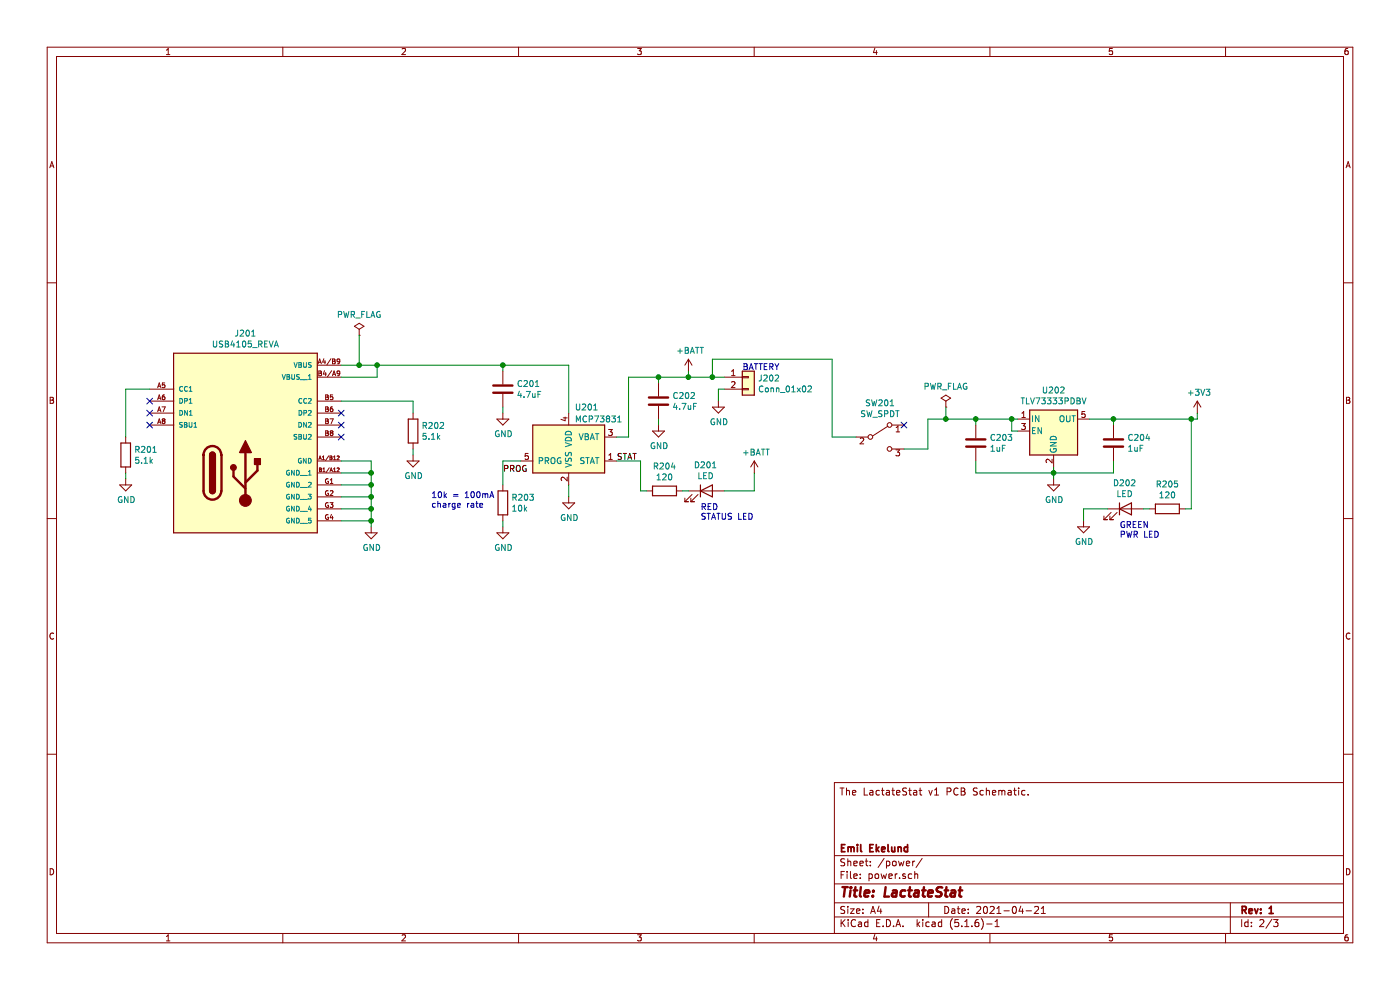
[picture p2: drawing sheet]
EESchema Schematic File Version 4
EELAYER 30 0
EELAYER END
$Descr A4 11693 8268
encoding utf-8
Sheet 2 3
Title "LactateStat"
Date "2021-04-21"
Rev "1"
Comp "Emil Ekelund"
Comment1 ""
Comment2 ""
Comment3 ""
Comment4 "The LactateStat v1 PCB Schematic."
$EndDescr
Connection ~ 4200 3050
Connection ~ 5750 3150
Wire Wire Line
	5750 3100 5750 3150
$Comp
L power:+BATT #PWR?
U 1 1
P 5750 3100
AR Path="/5FFB1142" Ref="#PWR?"  Part="1" 
AR Path="/5FF4F95A/5FFB1142" Ref="#PWR0209"  Part="1" 
AR Path="/602DE3D7/5FFB1142" Ref="#PWR0209"  Part="1" 
F 0 "#PWR0209" H 5750 2950 50  0001 C CNN
F 1 "+BATT" H 5765 3273 50  0000 C CNN
F 2 "" H 5750 3100 50  0001 C CNN
F 3 "" H 5750 3100 50  0001 C CNN
	1    5750 3100
	1    0    0    -1  
$EndComp
Connection ~ 5500 3150
Wire Wire Line
	5500 3150 5750 3150
Wire Wire Line
	5500 3150 5500 3200
Wire Wire Line
	5500 3500 5500 3550
$Comp
L power:GND #PWR?
U 1 1
P 5500 3550
AR Path="/5FFB114C" Ref="#PWR?"  Part="1" 
AR Path="/5FF4F95A/5FFB114C" Ref="#PWR0208"  Part="1" 
AR Path="/602DE3D7/5FFB114C" Ref="#PWR0208"  Part="1" 
F 0 "#PWR0208" H 5500 3300 50  0001 C CNN
F 1 "GND" H 5505 3377 50  0000 C CNN
F 2 "" H 5500 3550 50  0001 C CNN
F 3 "" H 5500 3550 50  0001 C CNN
	1    5500 3550
	1    0    0    -1  
$EndComp
Wire Wire Line
	5250 3150 5500 3150
Wire Wire Line
	5250 3650 5250 3150
Wire Wire Line
	5150 3650 5250 3650
$Comp
L power:GND #PWR?
U 1 1
P 4200 3450
AR Path="/5FFB115C" Ref="#PWR?"  Part="1" 
AR Path="/5FF4F95A/5FFB115C" Ref="#PWR0205"  Part="1" 
AR Path="/602DE3D7/5FFB115C" Ref="#PWR0205"  Part="1" 
F 0 "#PWR0205" H 4200 3200 50  0001 C CNN
F 1 "GND" H 4205 3277 50  0000 C CNN
F 2 "" H 4200 3450 50  0001 C CNN
F 3 "" H 4200 3450 50  0001 C CNN
	1    4200 3450
	1    0    0    -1  
$EndComp
Wire Wire Line
	4200 3400 4200 3450
Wire Wire Line
	4200 3050 4200 3100
Wire Wire Line
	3150 3050 3000 3050
Connection ~ 3150 3050
Wire Wire Line
	3150 3150 3150 3050
Wire Wire Line
	2850 3150 3150 3150
Wire Wire Line
	4750 3050 4200 3050
Wire Wire Line
	4750 3450 4750 3050
$Comp
L Battery_Management:MCP73831-2-OT U?
U 1 1
P 4750 3750
AR Path="/5FFB1177" Ref="U?"  Part="1" 
AR Path="/5FF4F95A/5FFB1177" Ref="U201"  Part="1" 
AR Path="/602DE3D7/5FFB1177" Ref="U201"  Part="1" 
F 0 "U201" H 4900 4100 50  0000 C CNN
F 1 "MCP73831" H 5000 4000 50  0000 C CNN
F 2 "Package_TO_SOT_SMD:SOT-23-5" H 4800 3500 50  0001 L CIN
F 3 "http://ww1.microchip.com/downloads/en/DeviceDoc/20001984g.pdf" H 4600 3700 50  0001 C CNN
	1    4750 3750
	1    0    0    -1  
$EndComp
$Comp
L power:GND #PWR?
U 1 1
P 3100 4400
AR Path="/5FFB117D" Ref="#PWR?"  Part="1" 
AR Path="/5FF4F95A/5FFB117D" Ref="#PWR0202"  Part="1" 
AR Path="/602DE3D7/5FFB117D" Ref="#PWR0202"  Part="1" 
F 0 "#PWR0202" H 3100 4150 50  0001 C CNN
F 1 "GND" H 3105 4227 50  0000 C CNN
F 2 "" H 3100 4400 50  0001 C CNN
F 3 "" H 3100 4400 50  0001 C CNN
	1    3100 4400
	1    0    0    -1  
$EndComp
$Comp
L power:GND #PWR?
U 1 1
P 3450 3800
AR Path="/5FFB1183" Ref="#PWR?"  Part="1" 
AR Path="/5FF4F95A/5FFB1183" Ref="#PWR0204"  Part="1" 
AR Path="/602DE3D7/5FFB1183" Ref="#PWR0204"  Part="1" 
F 0 "#PWR0204" H 3450 3550 50  0001 C CNN
F 1 "GND" H 3455 3627 50  0000 C CNN
F 2 "" H 3450 3800 50  0001 C CNN
F 3 "" H 3450 3800 50  0001 C CNN
	1    3450 3800
	1    0    0    -1  
$EndComp
$Comp
L power:GND #PWR?
U 1 1
P 1050 4000
AR Path="/5FFB1189" Ref="#PWR?"  Part="1" 
AR Path="/5FF4F95A/5FFB1189" Ref="#PWR0201"  Part="1" 
AR Path="/602DE3D7/5FFB1189" Ref="#PWR0201"  Part="1" 
F 0 "#PWR0201" H 1050 3750 50  0001 C CNN
F 1 "GND" H 1055 3827 50  0000 C CNN
F 2 "" H 1050 4000 50  0001 C CNN
F 3 "" H 1050 4000 50  0001 C CNN
	1    1050 4000
	1    0    0    -1  
$EndComp
Wire Wire Line
	3100 4350 3100 4400
Connection ~ 3100 4350
Wire Wire Line
	3100 4250 3100 4350
Connection ~ 3100 4250
Wire Wire Line
	3100 4150 3100 4250
Connection ~ 3100 4150
Wire Wire Line
	3100 4050 3100 4150
Connection ~ 3100 4050
Wire Wire Line
	3100 3950 3100 4050
Connection ~ 3100 3950
Wire Wire Line
	2850 3950 3100 3950
Wire Wire Line
	3100 3850 3100 3950
Wire Wire Line
	2850 3850 3100 3850
Wire Wire Line
	3450 3750 3450 3800
Wire Wire Line
	1050 3950 1050 4000
$Comp
L Device:R R?
U 1 1
P 1050 3800
AR Path="/5FFB11A2" Ref="R?"  Part="1" 
AR Path="/5FF4F95A/5FFB11A2" Ref="R201"  Part="1" 
AR Path="/602DE3D7/5FFB11A2" Ref="R201"  Part="1" 
F 0 "R201" H 1120 3846 50  0000 L CNN
F 1 "5.1k" H 1120 3755 50  0000 L CNN
F 2 "Resistor_SMD:R_0201_0603Metric" V 980 3800 50  0001 C CNN
F 3 "~" H 1050 3800 50  0001 C CNN
	1    1050 3800
	1    0    0    -1  
$EndComp
$Comp
L Device:R R?
U 1 1
P 3450 3600
AR Path="/5FFB11A8" Ref="R?"  Part="1" 
AR Path="/5FF4F95A/5FFB11A8" Ref="R202"  Part="1" 
AR Path="/602DE3D7/5FFB11A8" Ref="R202"  Part="1" 
F 0 "R202" H 3520 3646 50  0000 L CNN
F 1 "5.1k" H 3520 3555 50  0000 L CNN
F 2 "Resistor_SMD:R_0201_0603Metric" V 3380 3600 50  0001 C CNN
F 3 "~" H 3450 3600 50  0001 C CNN
	1    3450 3600
	1    0    0    -1  
$EndComp
Wire Wire Line
	3450 3350 3450 3450
Wire Wire Line
	2850 3350 3450 3350
Wire Wire Line
	1050 3250 1050 3650
NoConn ~ 2850 3450
NoConn ~ 2850 3550
NoConn ~ 2850 3650
NoConn ~ 1250 3550
NoConn ~ 1250 3450
NoConn ~ 1250 3350
$Comp
L power:PWR_FLAG #FLG0201
U 1 1
P 3000 2800
F 0 "#FLG0201" H 3000 2875 50  0001 C CNN
F 1 "PWR_FLAG" H 3000 2973 50  0000 C CNN
F 2 "" H 3000 2800 50  0001 C CNN
F 3 "~" H 3000 2800 50  0001 C CNN
	1    3000 2800
	1    0    0    -1  
$EndComp
Wire Wire Line
	3000 2800 3000 3050
Connection ~ 3000 3050
Wire Wire Line
	3000 3050 2850 3050
Wire Wire Line
	4750 4050 4750 4150
$Comp
L power:GND #PWR?
U 1 1
P 4750 4150
AR Path="/600695AC" Ref="#PWR?"  Part="1" 
AR Path="/5FF4F95A/600695AC" Ref="#PWR0207"  Part="1" 
AR Path="/602DE3D7/600695AC" Ref="#PWR0207"  Part="1" 
F 0 "#PWR0207" H 4750 3900 50  0001 C CNN
F 1 "GND" H 4755 3977 50  0000 C CNN
F 2 "" H 4750 4150 50  0001 C CNN
F 3 "" H 4750 4150 50  0001 C CNN
	1    4750 4150
	1    0    0    -1  
$EndComp
Wire Wire Line
	4350 3850 4200 3850
Wire Wire Line
	4200 3850 4200 4050
$Comp
L Device:R R203
U 1 1
P 4200 4200
F 0 "R203" H 4270 4246 50  0000 L CNN
F 1 "10k" H 4270 4155 50  0000 L CNN
F 2 "Resistor_SMD:R_0402_1005Metric" V 4130 4200 50  0001 C CNN
F 3 "~" H 4200 4200 50  0001 C CNN
	1    4200 4200
	1    0    0    -1  
$EndComp
Wire Wire Line
	4200 4350 4200 4400
$Comp
L power:GND #PWR?
U 1 1
P 4200 4400
AR Path="/6006BE53" Ref="#PWR?"  Part="1" 
AR Path="/5FF4F95A/6006BE53" Ref="#PWR0206"  Part="1" 
AR Path="/602DE3D7/6006BE53" Ref="#PWR0206"  Part="1" 
F 0 "#PWR0206" H 4200 4150 50  0001 C CNN
F 1 "GND" H 4205 4227 50  0000 C CNN
F 2 "" H 4200 4400 50  0001 C CNN
F 3 "" H 4200 4400 50  0001 C CNN
	1    4200 4400
	1    0    0    -1  
$EndComp
Text Notes 3600 4250 0    50   ~ 0
10k = 100mA\ncharge rate
Wire Wire Line
	5750 3150 5950 3150
$Comp
L Connector_Generic:Conn_01x02 J202
U 1 1
P 6250 3150
F 0 "J202" H 6330 3142 50  0000 L CNN
F 1 "Conn_01x02" H 6330 3051 50  0000 L CNN
F 2 "Connector_PinHeader_1.27mm:PinHeader_1x02_P1.27mm_Vertical" H 6250 3150 50  0001 C CNN
F 3 "~" H 6250 3150 50  0001 C CNN
	1    6250 3150
	1    0    0    -1  
$EndComp
Wire Wire Line
	6050 3250 6000 3250
Wire Wire Line
	6000 3250 6000 3350
$Comp
L power:GND #PWR?
U 1 1
P 6000 3350
AR Path="/6006EBFD" Ref="#PWR?"  Part="1" 
AR Path="/5FF4F95A/6006EBFD" Ref="#PWR0210"  Part="1" 
AR Path="/602DE3D7/6006EBFD" Ref="#PWR0210"  Part="1" 
F 0 "#PWR0210" H 6000 3100 50  0001 C CNN
F 1 "GND" H 6005 3177 50  0000 C CNN
F 2 "" H 6000 3350 50  0001 C CNN
F 3 "" H 6000 3350 50  0001 C CNN
	1    6000 3350
	1    0    0    -1  
$EndComp
Wire Wire Line
	5350 3850 5350 4100
Wire Wire Line
	5150 3850 5350 3850
Wire Wire Line
	5350 4100 5400 4100
Wire Wire Line
	5700 4100 5750 4100
$Comp
L Device:LED D201
U 1 1
P 5900 4100
F 0 "D201" H 5893 4317 50  0000 C CNN
F 1 "LED" H 5893 4226 50  0000 C CNN
F 2 "Diode_SMD:D_0402_1005Metric" H 5900 4100 50  0001 C CNN
F 3 "~" H 5900 4100 50  0001 C CNN
	1    5900 4100
	1    0    0    -1  
$EndComp
Wire Wire Line
	6050 4100 6300 4100
Wire Wire Line
	6300 4100 6300 3950
$Comp
L Regulator_Linear:TLV73333PDBV U202
U 1 1
P 8800 3600
F 0 "U202" H 8800 3942 50  0000 C CNN
F 1 "TLV73333PDBV" H 8800 3851 50  0000 C CNN
F 2 "Package_TO_SOT_SMD:SOT-23-5" H 8800 3925 50  0001 C CIN
F 3 "http://www.ti.com/lit/ds/symlink/tlv733p.pdf" H 8800 3600 50  0001 C CNN
	1    8800 3600
	1    0    0    -1  
$EndComp
$Comp
L Switch:SW_SPDT SW201
U 1 1
P 7350 3650
F 0 "SW201" H 7350 3935 50  0000 C CNN
F 1 "SW_SPDT" H 7350 3844 50  0000 C CNN
F 2 "CL-SB-12B library:CL-SB-12B" H 7350 3650 50  0001 C CNN
F 3 "~" H 7350 3650 50  0001 C CNN
	1    7350 3650
	1    0    0    -1  
$EndComp
NoConn ~ 7550 3550
Wire Wire Line
	7550 3750 7750 3750
Wire Wire Line
	7750 3500 7900 3500
Wire Wire Line
	8150 3500 8150 3550
Wire Wire Line
	7750 3500 7750 3750
Wire Wire Line
	8150 3500 8450 3500
Connection ~ 8150 3500
Wire Wire Line
	8500 3600 8450 3600
Wire Wire Line
	8450 3600 8450 3500
Connection ~ 8450 3500
Wire Wire Line
	8450 3500 8500 3500
Wire Wire Line
	8800 3900 8800 3950
Wire Wire Line
	8800 3950 8150 3950
Wire Wire Line
	8150 3850 8150 3950
Wire Wire Line
	9100 3500 9300 3500
Wire Wire Line
	9300 3500 9300 3550
Wire Wire Line
	9300 3850 9300 3950
Wire Wire Line
	9300 3950 8800 3950
Connection ~ 8800 3950
Wire Wire Line
	5950 3150 5950 3000
Wire Wire Line
	5950 3000 6950 3000
Wire Wire Line
	6950 3000 6950 3650
Wire Wire Line
	6950 3650 7150 3650
Connection ~ 5950 3150
Wire Wire Line
	5950 3150 6050 3150
Wire Wire Line
	9300 3500 9950 3500
Wire Wire Line
	10000 3500 10000 3450
Connection ~ 9300 3500
$Comp
L power:+3V3 #PWR0214
U 1 1
P 10000 3450
F 0 "#PWR0214" H 10000 3300 50  0001 C CNN
F 1 "+3V3" H 10015 3623 50  0000 C CNN
F 2 "" H 10000 3450 50  0001 C CNN
F 3 "" H 10000 3450 50  0001 C CNN
	1    10000 3450
	1    0    0    -1  
$EndComp
$Comp
L power:GND #PWR?
U 1 1
P 8800 4000
AR Path="/600B2E90" Ref="#PWR?"  Part="1" 
AR Path="/5FF4F95A/600B2E90" Ref="#PWR0212"  Part="1" 
AR Path="/602DE3D7/600B2E90" Ref="#PWR0212"  Part="1" 
F 0 "#PWR0212" H 8800 3750 50  0001 C CNN
F 1 "GND" H 8805 3827 50  0000 C CNN
F 2 "" H 8800 4000 50  0001 C CNN
F 3 "" H 8800 4000 50  0001 C CNN
	1    8800 4000
	1    0    0    -1  
$EndComp
Wire Wire Line
	8800 3950 8800 4000
$Comp
L Device:LED D202
U 1 1
P 9400 4250
F 0 "D202" H 9393 4467 50  0000 C CNN
F 1 "LED" H 9393 4376 50  0000 C CNN
F 2 "Diode_SMD:D_0402_1005Metric" H 9400 4250 50  0001 C CNN
F 3 "~" H 9400 4250 50  0001 C CNN
	1    9400 4250
	1    0    0    -1  
$EndComp
Text Notes 5850 4350 0    50   ~ 0
RED\nSTATUS LED
Wire Wire Line
	9600 4250 9550 4250
Wire Wire Line
	9250 4250 9050 4250
Text Notes 9350 4500 0    50   ~ 0
GREEN\nPWR LED
Wire Wire Line
	9900 4250 9950 4250
Wire Wire Line
	9950 4250 9950 3500
Wire Wire Line
	9950 3500 10000 3500
Connection ~ 9950 3500
$Comp
L Device:C C201
U 1 1
P 4200 3250
F 0 "C201" H 4315 3296 50  0000 L CNN
F 1 "4.7uF" H 4315 3205 50  0000 L CNN
F 2 "Capacitor_SMD:C_0402_1005Metric" H 4238 3100 50  0001 C CNN
F 3 "~" H 4200 3250 50  0001 C CNN
	1    4200 3250
	1    0    0    -1  
$EndComp
$Comp
L Device:C C202
U 1 1
P 5500 3350
F 0 "C202" H 5615 3396 50  0000 L CNN
F 1 "4.7uF" H 5615 3305 50  0000 L CNN
F 2 "Capacitor_SMD:C_0402_1005Metric" H 5538 3200 50  0001 C CNN
F 3 "~" H 5500 3350 50  0001 C CNN
	1    5500 3350
	1    0    0    -1  
$EndComp
$Comp
L Device:R R204
U 1 1
P 5550 4100
F 0 "R204" V 5343 4100 50  0000 C CNN
F 1 "120" V 5434 4100 50  0000 C CNN
F 2 "Resistor_SMD:R_0201_0603Metric" V 5480 4100 50  0001 C CNN
F 3 "~" H 5550 4100 50  0001 C CNN
	1    5550 4100
	0    1    1    0   
$EndComp
$Comp
L Device:R R205
U 1 1
P 9750 4250
F 0 "R205" V 9543 4250 50  0000 C CNN
F 1 "120" V 9634 4250 50  0000 C CNN
F 2 "Resistor_SMD:R_0201_0603Metric" V 9680 4250 50  0001 C CNN
F 3 "~" H 9750 4250 50  0001 C CNN
	1    9750 4250
	0    1    1    0   
$EndComp
$Comp
L Device:C C204
U 1 1
P 9300 3700
F 0 "C204" H 9415 3746 50  0000 L CNN
F 1 "1uF" H 9415 3655 50  0000 L CNN
F 2 "Capacitor_SMD:C_0402_1005Metric" H 9338 3550 50  0001 C CNN
F 3 "~" H 9300 3700 50  0001 C CNN
	1    9300 3700
	1    0    0    -1  
$EndComp
$Comp
L Device:C C203
U 1 1
P 8150 3700
F 0 "C203" H 8265 3746 50  0000 L CNN
F 1 "1uF" H 8265 3655 50  0000 L CNN
F 2 "Capacitor_SMD:C_0402_1005Metric" H 8188 3550 50  0001 C CNN
F 3 "~" H 8150 3700 50  0001 C CNN
	1    8150 3700
	1    0    0    -1  
$EndComp
$Comp
L power:PWR_FLAG #FLG0101
U 1 1
P 7900 3400
F 0 "#FLG0101" H 7900 3475 50  0001 C CNN
F 1 "PWR_FLAG" H 7900 3573 50  0000 C CNN
F 2 "" H 7900 3400 50  0001 C CNN
F 3 "~" H 7900 3400 50  0001 C CNN
	1    7900 3400
	1    0    0    -1  
$EndComp
Wire Wire Line
	7900 3400 7900 3500
Connection ~ 7900 3500
Wire Wire Line
	7900 3500 8150 3500
$Comp
L power:GND #PWR?
U 1 1
P 9050 4350
AR Path="/6012864E" Ref="#PWR?"  Part="1" 
AR Path="/5FF4F95A/6012864E" Ref="#PWR0115"  Part="1" 
AR Path="/602DE3D7/6012864E" Ref="#PWR0115"  Part="1" 
F 0 "#PWR0115" H 9050 4100 50  0001 C CNN
F 1 "GND" H 9055 4177 50  0000 C CNN
F 2 "" H 9050 4350 50  0001 C CNN
F 3 "" H 9050 4350 50  0001 C CNN
	1    9050 4350
	1    0    0    -1  
$EndComp
Wire Wire Line
	9050 4250 9050 4350
Wire Wire Line
	3150 3050 4200 3050
Text Label 5150 3850 0    50   ~ 0
STAT
Text Label 4200 3950 0    50   ~ 0
PROG
Text Notes 6200 3100 0    50   ~ 0
BATTERY
$Comp
L power:+BATT #PWR?
U 1 1
P 6300 3950
AR Path="/601C3CE9" Ref="#PWR?"  Part="1" 
AR Path="/5FF4F95A/601C3CE9" Ref="#PWR?"  Part="1" 
AR Path="/602DE3D7/601C3CE9" Ref="#PWR0203"  Part="1" 
F 0 "#PWR0203" H 6300 3800 50  0001 C CNN
F 1 "+BATT" H 6315 4123 50  0000 C CNN
F 2 "" H 6300 3950 50  0001 C CNN
F 3 "" H 6300 3950 50  0001 C CNN
	1    6300 3950
	1    0    0    -1  
$EndComp
$Comp
L USB4105_REVA:USB4105_REVA J201
U 1 1
P 2050 3450
F 0 "J201" H 2050 4117 50  0000 C CNN
F 1 "USB4105_REVA" H 2050 4026 50  0000 C CNN
F 2 "USB4105_REVA:GCT_USB4105_REVA" H 1700 4000 50  0001 L BNN
F 3 "" H 2050 3450 50  0001 L BNN
	1    2050 3450
	1    0    0    -1  
$EndComp
Wire Wire Line
	1250 3250 1050 3250
Wire Wire Line
	2850 4050 3100 4050
Wire Wire Line
	2850 4150 3100 4150
Wire Wire Line
	2850 4250 3100 4250
Wire Wire Line
	2850 4350 3100 4350
$EndSCHEMATC
